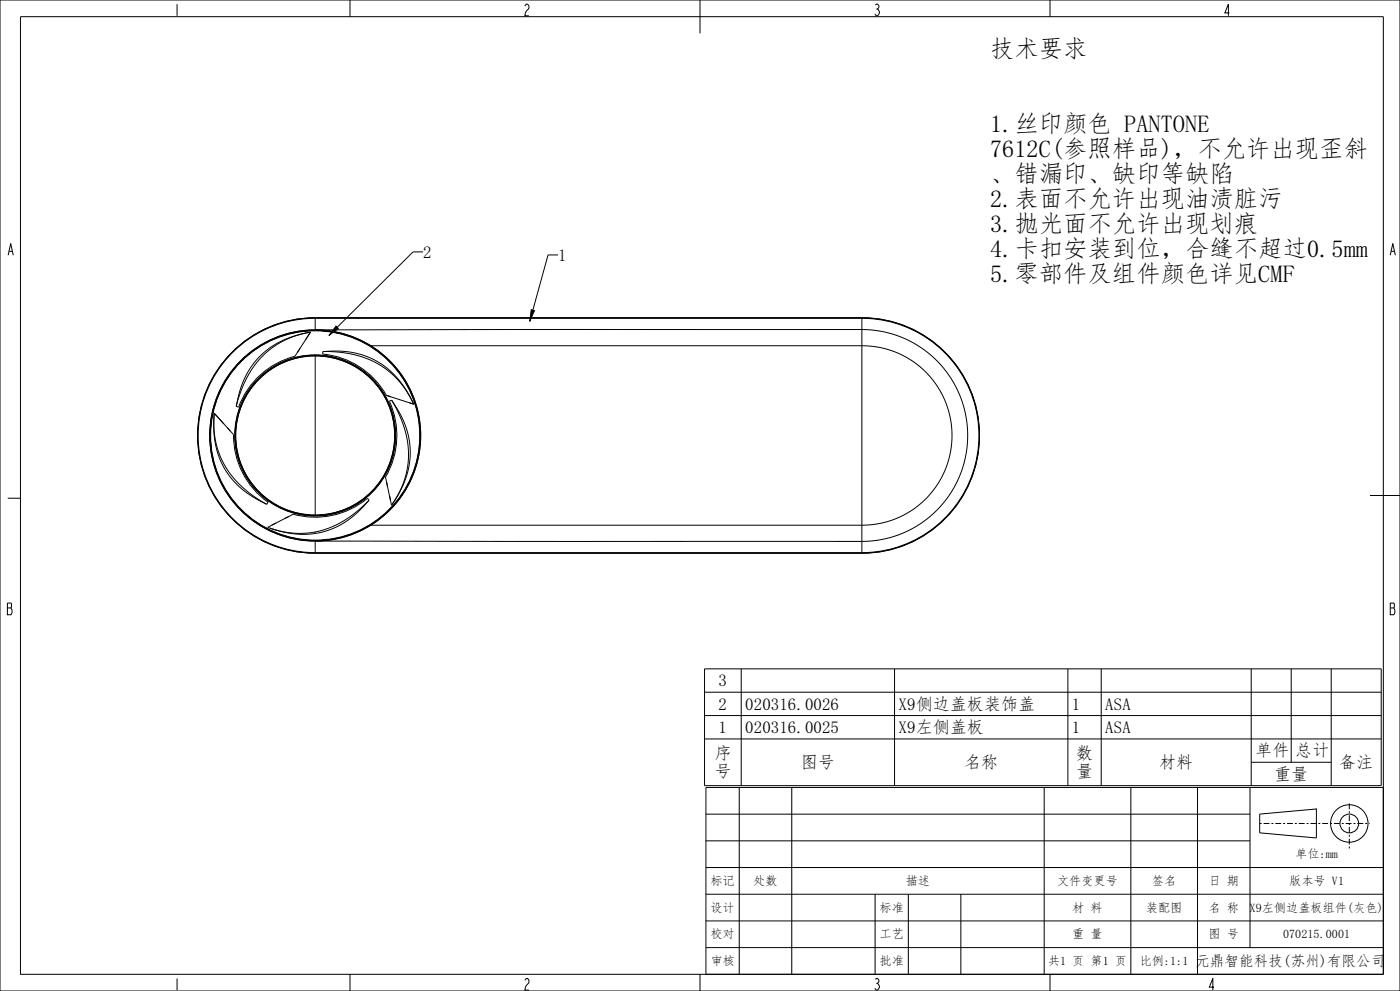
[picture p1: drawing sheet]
<svg xmlns="http://www.w3.org/2000/svg" width="420mm" height="297mm" viewBox="0 0 420 297" stroke-linecap="round" stroke-linejoin="round" font-family="sans-serif">
<g fill="none" stroke="#000" stroke-width=".3">
<path d="M0 0h420v297h-420zM105 0v5M210 0v10M315 0v5M126.9 75.5h-3l-22.7 22.6M167.4 76.4h-3l-4.6 16.6M94.6 98.9a31.6 31.6 0 0 0-31.7 31.6 31.6 31.6 0 0 0 31.7 31.7M94.6 95.2a35.3 35.3 0 0 0-35.3 35.3 35.3 35.3 0 0 0 35.3 35.3M94.6 98.9a31.7 31.7 0 0 1 16.6 4.7M94.6 95.2v3.7M94.6 95.2h164M100.8 97.7l.7 .7-2.8 2.2z"/>
<path d="M159.4 92.8l.9 .3-1.4 3.2zM258.6 95.2a35.3 35.3 0 0 1 35.3 35.3M258.6 95.2v3.6l-164 .1M69.6 105.6a35.1 35.1 0 0 1 25-10.3h164a35.3 35.3 0 0 1 35.2 35.2 35.3 35.3 0 0 1-35.2 35.3h-164a35.3 35.3 0 0 1-32.6-21.8 35.3 35.3 0 0 1 7.6-38.4zM70 105.4a35.1 35.1 0 0 1 24.6-10h164a35.1 35.1 0 0 1 35.1 35.1 35.1 35.1 0 0 1-35.1 35.1h-164a35.1 35.1 0 0 1-32.6-21.8 35.1 35.1 0 0 1 8-38.4zM77.8 113.3l-.4 .5M91.9 106.6a24 24 0 0 0-21.2 21.3M91.9 106.6h.1M92 106.6h.1M93.4 106.7a23.9 23.9 0 0 0-22.7 22.7M93.4 106.6h2.3M93.4 106.5v.2"/>
<path d="M93.5 106.5l-1.5 .1M93.5 106.5h.1M93.6 106.5h1.9M93.6 106.5v.1M94.6 106.7a23.8 23.8 0 0 0-23.9 23.8 23.8 23.8 0 0 0 23.9 23.9M94.6 106.7a23.8 23.8 0 0 1 23.8 23.8 23.8 23.8 0 0 1-23.8 23.9M94.6 106.7v47.7M95.5 106.5l1.7 .1M95.5 106.5v.1M95.7 106.5v.2M95.7 106.7a23.9 23.9 0 0 1 22.7 22.7M97.2 106.6h.1"/>
<path d="M97.2 106.6a24 24 0 0 1 21.2 21.3M111.2 103.6a31.6 31.6 0 0 1 0 53.8M111.2 103.6h147.4v53.8h-147.4M111.3 113.3l.5 .5M70.6 131.6l.1 1.5M70.6 131.5v.1M70.6 131.6l.1 .1M70.6 131.4v.1M70.6 129.6v1.8M70.6 129.6h.1M70.7 133.1h.1M70.7 131.4h-.1"/>
<path d="M70.7 127.9l-.1 1.7M70.7 129.4v2.2M70.7 133.1a24 24 0 0 0 21.2 21.3M70.7 127.9h.1M70.7 131.7a23.9 23.9 0 0 0 22.7 22.7M70.7 129.4h-.1M118.4 131.7a23.9 23.9 0 0 1-22.7 22.7M118.4 129.4h.1M118.4 133.1a24 24 0 0 1-21.2 21.3M118.4 127.9h.1M118.4 129.4v2.2M118.4 127.9l.1 1.7"/>
<path d="M118.4 133.1h.1M118.4 131.4h.1M118.5 131.4v.1M118.5 129.6v1.8M118.5 129.6h-.1M118.5 131.6l-.1 .1M118.5 131.5l.1 .1M118.6 131.6l-.2 1.5M293.9 130.5a35.3 35.3 0 0 1-35.3 35.3M2.3 149.3h3.8M77.4 147.3l.4 .4M91.9 154.4h.1"/>
<path d="M92 154.4l1.5 .1M93.4 154.4v.1M93.4 154.4h2.3M93.5 154.5h.1M93.6 154.5h-.1M93.6 154.5h1.9M93.6 154.4v.1M95.5 154.4v.1M95.7 154.4v.1M97.2 154.4l-1.7 .1M97.2 154.4h.1M111.2 157.4a31.7 31.7 0 0 1-16.6 4.8"/>
<path d="M111.8 147.3l-.5 .4M411 148.5h9M94.6 162.2v3.6M94.6 162.2l164 .1v3.5M94.6 165.8h164M211.4 200.5h203v35h-203zM211.4 207.5h203M211.4 214.5h203M222.4 200.5v35M268.4 200.5v35M320.4 200.5v35M330.4 200.5v35"/>
<path d="M375.4 200.5v35M387.4 200.5v28M399.4 200.5v35M211.4 221.5h203M221.8 236v56M237.5 236v56M313.3 236v56M339.3 236v56M359.3 236v56M375 236v48M375.4 228.5h24M415 236h-203.2v56"/>
<path d="M211.8 244h163.2M211.8 252h163.2M211.8 260h203.2M394.9 242.3v8.8l-17-1.5v-5.6l17-1.5M211.8 268h203.2M211.8 276h203.2M262.5 268v24M272.5 268v24M288.3 268v24M6.1 292h408.9v-287h-408.9v287.1M105 292v5M210 292v5"/>
<path d="M211.8 284h203.2M315 292v5"/>
<circle cx="94.6" cy="130.5" r="31.6"/>
<circle cx="94.6" cy="130.5" r="31.5"/>
<circle cx="94.6" cy="130.5" r="31.4"/>
<circle cx="94.6" cy="130.5" r="24.2"/>
<circle cx="94.6" cy="130.5" r="24"/>
<circle cx="404.8" cy="246.8" r="5.6"/>
<circle cx="404.8" cy="246.8" r="2.81"/>
</g>
<path d="M377.9 246.8h33M404.8 254.3v-14" fill="none" stroke="#000" stroke-width=".3" stroke-dasharray=".6 .6 1.8 .6" stroke-linecap="butt"/>
<path d="M159.4 92.8l.9 .3-1.4 3.2zM100.8 97.7l.7 .7-2.8 2.2z" fill="#000"/>
<!-- layer: 06___PRT_ALL_SURFS -->
<g fill="none" stroke="#000" stroke-width=".3">
<path d="M93.1 99.5l-1.5 2.4M93.1 99.5a24.8 24.8 0 0 0-20.2 14.9l-1.1 3.2-.9 4.2M93.1 99.5l-4.6 7.3a24.5 24.5 0 0 0-16.9 15.2l-.7-.2M93.1 99.5a26 26 0 0 0-21.2 18.6l-1 3.7M258.6 98.8a31.7 31.7 0 0 1 31.7 31.7 31.7 31.7 0 0 1-31.7 31.8v-4.9a26.9 26.9 0 0 0 27-26.9 26.9 26.9 0 0 0-27-26.9zM96.9 105.4l-.1 .7a24.5 24.5 0 0 1 19.1 12.4M96.9 105.4a24.7 24.7 0 0 1 22.6 8.3l2.4 3.4 2.2 4M96.9 105.4a28.5 28.5 0 0 1 22.6 8.6l2.5 3.3 2.1 3.8M115.9 118.5l8.2 2.6M115.9 118.5l1.4 .4M117.5 119.9a28.5 28.5 0 0 1 3.8 24l-1.6 3.8-2.2 3.7M117.5 119.9l-.7 .3a24.5 24.5 0 0 1-1.2 22.8l1.9 8.4"/>
<path d="M117.5 119.9a24.7 24.7 0 0 1 4.1 23.8l-1.9 4.1-2.2 3.6M64.3 123.9l2.9 3.1M64.3 123.9a24.8 24.8 0 0 0 8.2 22.6l3.4 2.4 4.1 2.2M64.3 123.9a26.2 26.2 0 0 0 13 25.6l2.7 1.6M64.3 123.9l5.8 6.3a24.5 24.5 0 0 0 10.3 20.3l-.4 .6M122.8 120.7l1.3 .4M81 158.3a28 28 0 0 0 13.6 1.6M81 158.3a26.1 26.1 0 0 0 13.5 1.1M94.5 159.4l.1 .5M110.7 149.9l-.5-.6a24.5 24.5 0 0 1-22.2 4.8l-7.7 3.9 .7 .3M110.7 149.9a25.9 25.9 0 0 1-16.1 10M110.7 149.9a31.3 31.3 0 0 1-16.2 9.5"/>
</g>
<g font-size="7.3">
<text x="297" y="17">技术要求</text>
<text x="297" y="39.5">1.丝印颜色 PANTONE</text>
<text x="297" y="47">7612C(参照样品)，不允许出现歪斜</text>
<text x="297" y="54.5">、错漏印、缺印等缺陷</text>
<text x="297" y="62">2.表面不允许出现油渍脏污</text>
<text x="297" y="69.5">3.抛光面不允许出现划痕</text>
<text x="297" y="77">4.卡扣安装到位，合缝不超过0.5mm</text>
<text x="297" y="84.5">5.零部件及组件颜色详见CMF</text>
</g>
<g font-size="5.1">
<text x="126.9" y="77.2">2</text>
<text x="167.4" y="78.2">1</text>
<text x="215.6" y="205.7">3</text>
<text x="215.6" y="212.7">2</text>
<text x="223.6" y="212.7">020316.0026</text>
<text x="269.6" y="212.7">X9侧边盖板装饰盖</text>
<text x="321.6" y="212.7">1</text>
<text x="331.6" y="212.7">ASA</text>
<text x="215.6" y="219.7">1</text>
<text x="223.6" y="219.7">020316.0025</text>
<text x="269.6" y="219.7">X9左侧盖板</text>
<text x="321.6" y="219.7">1</text>
<text x="331.6" y="219.7">ASA</text>
<text x="214.3" y="227.6">序</text>
<text x="322.8" y="227.6">数</text>
<text x="376.6" y="226.7">单件</text>
<text x="388.6" y="226.7">总计</text>
<text x="214.3" y="232.8">号</text>
<text x="240.2" y="230.2">图号</text>
<text x="289.2" y="230.2">名称</text>
<text x="322.8" y="232.8">量</text>
<text x="347.7" y="230.2">材料</text>
<text x="382.2" y="233.7">重量</text>
<text x="401.7" y="230.2">备注</text>
</g>
<g font-size="4.6">
<text x="52" y="4.7">1</text>
<text x="156.9" y="4.7">2</text>
<text x="261.9" y="4.7">3</text>
<text x="366.9" y="4.7">4</text>
<text x="2.1" y="76.5">A</text>
<text x="416.7" y="76.5">A</text>
<text x="1.9" y="184.2">B</text>
<text x="416.7" y="184.2">B</text>
<text x="52" y="296.7">1</text>
<text x="156.9" y="296.7">2</text>
<text x="261.9" y="296.7">3</text>
<text x="362.3" y="296.7">4</text>
</g>
<text font-size="4.4" x="358.6" y="289.5">元鼎智能科技(苏州)有限公司</text>
<g font-size="3.7">
<text x="388.6" y="257.2">单位:mm</text>
<text x="213.1" y="265.2">标记</text>
<text x="226" y="265.2">处数</text>
<text x="271.7" y="265.2">描述</text>
<text x="317.1" y="265.2">文件变更号</text>
<text x="345.6" y="265.2">签名</text>
<text x="362.6" y="265.2">日 期</text>
<text x="386.8" y="265.2">版本号 V1</text>
<text x="213.1" y="273.2">设计</text>
<text x="263.9" y="273.2">标准</text>
<text x="321.7" y="273.2">材 料</text>
<text x="343.8" y="273.2">装配图</text>
<text x="362.6" y="273.2">名 称</text>
<text x="374.9" y="273.2">X9左侧边盖板组件(灰色)</text>
<text x="213.1" y="281.2">校对</text>
<text x="263.9" y="281.2">工艺</text>
<text x="321.7" y="281.2">重 量</text>
<text x="362.6" y="281.2">图 号</text>
<text x="384.9" y="281.2">070215.0001</text>
<text x="213.1" y="289.2">审核</text>
<text x="263.9" y="289.2">批准</text>
<text x="314.4" y="289.2">共1 页 第1 页</text>
<text x="341.9" y="289.2">比例:1:1</text>
</g>
</svg>
